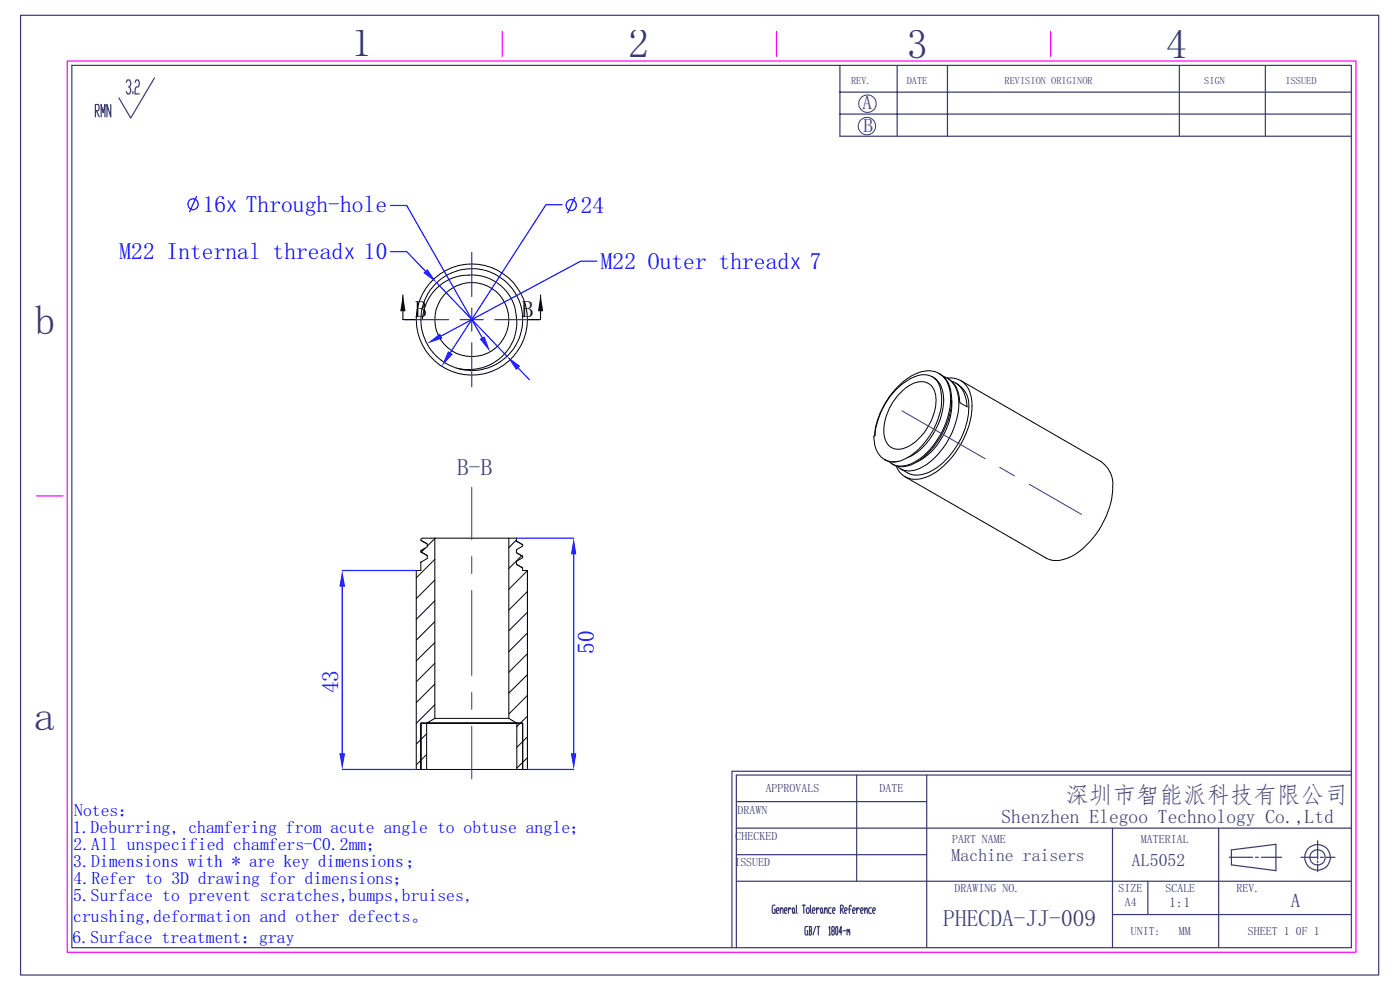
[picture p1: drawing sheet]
<svg xmlns="http://www.w3.org/2000/svg" width="297mm" height="210mm" viewBox="0 0 297 210" stroke-linecap="round" stroke-linejoin="round" font-family="sans-serif">
<path d="M14.3 12.9h273.4v189.1h-273.4zM106.6 6.7v5.3M164.7 6.7v5.3M222.9 6.7v5.3M7.7 105.2h5.7" fill="none" stroke="#f0f" stroke-width=".25"/>
<g fill="none" stroke="#393972" stroke-width=".25">
<path d="M4.4 3.2h288.1v203.6h-288.1zM15.2 13.9h271.5v187.1h-271.5zM26.8 17.5l.2-.5h.5l.2 .5v.4l-.2 .5h-.2M27.5 18.4l.2 .5v.5l-.2 .5h-.5l-.2-.5M28.2 19.4v.5M28.7 17.5l.2-.5h.4l.2 .9-.2 .5h-.4l-.2 .5v1h.8M32.8 16.5l-5.1 8.5-2.5-4.2M178.2 13.9v15h108.5M178.2 19.5h108.5M190.3 13.9v15M201 13.9v15M250.2 13.9v15"/>
<path d="M268.4 13.9v15M20.2 23.5h.7l.1-.4-.1-.9h-.7v2.6M20.4 23.5l.6 1.3M21.5 24.8v-2.6l.4 1.7 .4-1.7v2.6M23.5 22.2v2.6l-.8-2.6v2.6M178.2 24.2h108.5M156.2 175.7h130.5M156.2 170h40.4M181.7 164.4v22.5M196.6 164.4v36.6M236 175.7v25.3M258.5 175.7v25.3"/>
<path d="M279.5 178.3v3.9M286.7 163.6h-131.4v37.4M286.7 164.4h-130.5v36.6M156.2 186.9h130.5M156.2 181.3h40.4M164.4 192h-.4l-.2 .3v1.1l.2 .3h.4v-.8h-.1M164.7 193.2h.4l.2-.3-.2-.3h-.3l-.1 .3v.5l.1 .3h.3M165.5 193.2l.3-.6h.2l.1 1.1M165.5 192.6v1.1M166.4 193.2h.4l.2-.3-.2-.3h-.3l-.1 .3 .1 .8h.3M167.3 192.6v1.1M167.8 192.9l-.1-.3h-.2l-.2 .6"/>
<path d="M168.2 192.6h.2l.1 .3-.1 .8h-.2l-.1-.3zM168.5 193.4l.2 .3M169 192l.1 1.7M170.2 192h.6M170.5 192v1.7M171.2 192.6h.3l.2 .3v.5l-.2 .3h-.3l-.1-.3v-.5zM171.3 196.5h-.4l-.1 .3 .1 1.5h.4v-.9h-.1M171.6 196.5h.4l.2 .3-.2 .6M171.7 197.4h.3l.2 .6-.2 .3h-.4M171.7 196.5v1.8M171.9 192v1.4l.2 .3M172.3 193.2h.5l.1-.3-.1-.3h-.3l-.2 .3v.5l.2 .3h.3"/>
<path d="M173 196.5l-.5 1.8M173.2 192.6v1.1M173.3 196.5h.6M173.6 196.5v1.8M173.8 192.9l-.1-.3h-.2l-.3 .6M174.2 192.6l.3 .3v.5l-.2 .3-.2-.3zM174.5 193.4l.1 .3M174.9 193.2l.4-.6 .2 1.1M174.9 192.6v1.1M175.9 196.8l.1-.3v1.8M175.9 198.3h.2M176.3 192.6h-.4l-.1 .3 .1 .8h.4"/>
<path d="M176.6 197.4l-.2-.6 .2-.3h.3l.1 .6-.1 .3h-.3l-.2 .3 .2 .6h.3l.1-.3-.1-.6M176.6 193.2h.4l.2-.3-.2-.3h-.3l-.1 .3 .1 .8h.3M177.4 196.5h.2l.1 .3-.1 1.5h-.2l-.1-.3zM178.3 192.9h.4l.2-.3-.2-.6h-.4v1.7M178.5 192.9l.4 .8M178.6 197.7h-.6l.4-1.2v1.8M178.9 197.4h.5M179.2 193.2h.4l.1-.3-.1-.3h-.3l-.1 .3v.5l.1 .3h.3M179.7 197.4l.1-.3 .2 .6M179.7 197.1v1.2M180 197.4l.1-.3 .2 1.2M180 192.9h.5"/>
<path d="M180.6 192.3l-.1-.3h-.2l-.1 1.7M180.9 193.2h.4l.1-.3-.1-.3h-.3l-.1 .3 .1 .8h.3M181.7 192.6v1.1M182.3 192.9l-.1-.3h-.2l-.3 .6M182.6 193.2h.4l.1-.3-.1-.3h-.3l-.1 .3 .1 .8h.3M183.4 193.2l.5-.6 .1 1.1M183.4 192.6v1.1M184.9 192.6h-.5l-.1 .3 .1 .8h.5M185.1 193.2h.4l.2-.3-.2-.3h-.2l-.2 .3v.5l.2 .3h.2M236 194h50.7M243.5 186.9v7.1M260.8 181.8h4.9"/>
<path d="M261.2 180.3l9.5-1.2v5.6l-9.5-1.2zM266.4 181.8h.6M267.6 181.8h4.3M276 181.8h3.5M279.5 182.6v.4M279.5 183.4v1.5M280.1 181.8h.7M281.3 181.8h1.9"/>
<circle cx="279.5" cy="181.9" r="1.63"/>
<circle cx="279.5" cy="181.9" r="2.72"/>
</g>
<g fill="none" stroke="#393972" stroke-width=".21">
<circle cx="183.9" cy="26.7" r="1.86"/>
<circle cx="184" cy="22" r="1.86"/>
</g>
<g fill="none" stroke="#000" stroke-width=".21">
<path d="M89.3 67.8h.3a10.1 10.1 0 0 1 12.5-9.3 9.7 9.7 0 0 1 7.5 9.8 10.2 10.2 0 0 1-12.8 9.7M89.3 67.8a10.8 10.8 0 0 1 11.8-10.8 10.8 10.8 0 0 1 9.6 12.8 10.8 10.8 0 0 1-13.7 8.3M89.3 67.8a10.8 10.8 0 0 0 7.4 10.2"/>
<circle cx="100.1" cy="67.8" r="7.9"/>
<circle cx="100.1" cy="67.8" r="11.8"/>
</g>
<g fill="none" stroke="#00f" stroke-width=".25">
<path d="M119.3 43.4h-3.5l-20.3 31.4M121.9 41.9l-1.5 3.3"/>
<circle cx="121.2" cy="43.5" r="1.15"/>
</g>
<path d="M95.1 74.5l1 .6-2.4 2.6z" fill="#00f"/>
<path d="M126.6 55.4h-3.4l-29.6 15.9" fill="none" stroke="#00f" stroke-width=".25"/>
<path d="M90.6 72.9l2.7-2.1 .6 1z" fill="#00f"/>
<path d="M82.8 53.4h3.5l4 4.1M92.6 60l15 15.6M109.9 78.1l2.4 2.4" fill="none" stroke="#00f" stroke-width=".25"/>
<g fill="#00f">
<path d="M107.6 75.6l2.8 2.1-.9 .8z"/>
<path d="M89.8 57.9l.9-.8 1.9 2.9z"/>
</g>
<g fill="none" stroke="#00f" stroke-width=".25">
<path d="M41.7 41.7l-1.5 3.2M82.8 43.6h3.5l16 28"/>
<circle cx="41" cy="43.3" r="1.13"/>
</g>
<path d="M101.8 71.9l1-.5 1.2 3.2z" fill="#00f"/>
<path d="M100.1 53.5v9.4M85.9 67.8h9.3M100.1 65.3v2.5h-2.5M100.1 72.7v9.3M102.5 67.8h-2.4v2.5M105 67.8h9.3" fill="none" stroke="#393972" stroke-width=".25"/>
<g fill="none" stroke="#000" stroke-width=".21">
<path d="M85.5 62.6v5.2h2.6M114.7 62.6v5.2h-2.6M197.8 79.9l.2 .1M199.2 79.2a5.6 5.6 0 0 1 2.7 5.2 17.1 17.1 0 0 1-7.2 13.5 4.9 4.9 0 0 1-5.2 .6M200.1 79.9a5.2 5.2 0 0 1 3.3 5.3 16.4 16.4 0 0 1-8.2 14.1 4.1 4.1 0 0 1-4.9-.4M185.5 92.4a17 17 0 0 1 8.3-12.9 5 5 0 0 1 6.9 1.1 10.1 10.1 0 0 1 .2 8.4 15.3 15.3 0 0 1-8.1 9.6 3.7 3.7 0 0 1-4.2-.7M187.6 97.5l.1 .1M187.8 97.5l1.3 .5 1.6-.1M189.3 98.4l.2 .1M189.9 82.8a9 9 0 0 1 6.4-3.3 3.8 3.8 0 0 1 3.4 4.1 14.8 14.8 0 0 1-6.4 13 5.3 5.3 0 0 1-5.7 .9 5.5 5.5 0 0 1-2.2-5l.2-.1a15.7 15.7 0 0 1 4.3-9.6zM191 83.3a6.2 6.2 0 0 1 5.2-2.3 3.5 3.5 0 0 1 2.4 3.9 11.8 11.8 0 0 1-6.7 10.1 3.1 3.1 0 0 1-4.4-2.9 11.7 11.7 0 0 1 3.5-8.8zM198 80.1a4.9 4.9 0 0 1 2.2 4.6 14.7 14.7 0 0 1-7.1 12.1l-.5 .2"/>
<path d="M200.9 80.2a4.5 4.5 0 0 1 5.1 4 16.7 16.7 0 0 1-4.1 12.9 11.3 11.3 0 0 1-7.5 4.6 4.3 4.3 0 0 1-4.3-2.9M201 80.2a5.6 5.6 0 0 1 2.6 5.2l1.5 .9a5.6 5.6 0 0 0-2.9-5.3l-.4-.1M201.9 84.9a14.4 14.4 0 0 1-7.3 13M202.7 81.2a5.4 5.4 0 0 1 2.8 6 16.5 16.5 0 0 1-8.7 13.1 4.9 4.9 0 0 1-4.3 0l-1.5-.9M203.8 80.7l29.8 17.2a6.1 6.1 0 0 1 2.5 6.1 18.2 18.2 0 0 1-8.9 14.1 5.6 5.6 0 0 1-5.3 .2l-29.9-17.2M89.4 117.1l1.2 .7M89.4 114.6l1.2 .8M89.4 117.1h.1M90.3 116.2l-.9 .9M92.2 114.2v38.2l-1.7 1v9.8M92.2 114.2l-1.6 1.7M92.2 118.6l-3.9 4"/>
<path d="M107.9 114.2v38.2l1.7 1v9.8h2.3v-42.2h-1v-.5l-1.3-.8v-.6l1.3-.8v-.3l-1.3-.8v-.6l1.3-.7v-.3l-1.3-.8v-.6h-20l-.3 .1v.3l1.3 .8v.6l-1.3 .8v.3l1.3 .7v.7l-1.3 .7v1.8h-1v42.2h21.3M109.6 119.7l1.2 .7M109.6 117.2l1.3 .8M109.6 114.8l1.3 .8M109.6 114.5l-1.7 1.6M110.7 117.9l-2.8 2.7M92.2 131.9l-3.9 3.9M92.2 123l-3.9 4M92.2 127.5l-3.9 3.9M92.2 136.3l-3.9 3.9M111.9 121.1l-4 3.9M111.9 125.5l-4 3.9"/>
<path d="M111.9 129.9l-4 3.9M111.9 134.3l-4 3.9M111.9 138.7l-4 3.9M90.5 153.4h19.1M90.5 155.6l-2.2 2.2M92.2 152.4h15.7M92.2 140.7l-3.9 3.9M92.2 145.1l-3.9 3.9M92.2 149.5l-3.9 3.9M111.9 143.1l-4 3.9M111.9 147.5l-4 4M111.9 151.9l-2.3 2.2"/>
<path d="M111.9 156.3l-2.3 2.2M90.5 160l-2.2 2.2M111.9 160.7l-2.3 2.2"/>
</g>
<path d="M85.5 62.6l.5 3.4h-1.1zM114.7 62.6l.5 3.4h-1.1z" fill="#000"/>
<path d="M191.3 87.1l17.7 10.2M212.1 99.1l3.1 1.8M218.4 102.7l11 6.4" fill="none" stroke="#393972" stroke-width=".21"/>
<path d="M72.6 121h15.7M72.6 124.4v35.4M72.6 163.2h15.7" fill="none" stroke="#00f" stroke-width=".25"/>
<g fill="#00f">
<path d="M72.6 121l.6 3.4h-1.2z"/>
<path d="M72 159.8h1.2l-.6 3.4z"/>
</g>
<path d="M109.7 114.2h12M121.7 117.6v42.2M111.9 163.2h9.8" fill="none" stroke="#00f" stroke-width=".25"/>
<g fill="#00f">
<path d="M121.7 114.2l.6 3.4h-1.2z"/>
<path d="M121.1 159.8h1.2l-.6 3.4z"/>
</g>
<path d="M89.3 153.4v9.8v-9.8h21.6v9.8v-9.8z" fill="none" stroke="#000" stroke-width=".21"/>
<path d="M100.1 103.4v11.1M100.1 118.1v3.6M100.1 125.2v18.1M100.1 146.9v3.6M100.1 154.1v11.1" fill="none" stroke="#393972" stroke-width=".21"/>
<g font-size="8.8" fill="#393972">
<text x="74.5" y="11.9">1</text>
<text x="133.3" y="12.2">2</text>
<text x="192.4" y="12.2">3</text>
<text x="247.4" y="12.3">4</text>
<text x="7.4" y="70.9">b</text>
<text x="7.2" y="154.8">a</text>
</g>
<g font-size="5" fill="#00f">
<text x="43" y="44.9">16↧Through-hole</text>
<text x="123.2" y="45.2">24</text>
<text x="25.4" y="55">M22 Internal thread↧10</text>
<text x="127.5" y="57">M22 Outer thread↧7</text>
<text x="126" y="138.6" transform="rotate(-90 126 138.6)">50</text>
<text x="71.7" y="147.1" transform="rotate(-90 71.7 147.1)">43</text>
</g>
<g font-size="5">
<text x="88.1" y="67.2">B</text>
<text x="110.7" y="67.2">B</text>
</g>
<g font-size="5" fill="#393972">
<text x="97" y="100.8">B-B</text>
<text x="226" y="170.4">深圳市智能派科技有限公司</text>
<text x="200.1" y="196.4">PHECDA-JJ-009</text>
</g>
<g font-size="4.1" fill="#393972">
<text x="183" y="23.1">A</text>
<text x="183.2" y="28.1">B</text>
<text x="212.5" y="174.6">Shenzhen Elegoo Technology Co.,Ltd</text>
<text x="273.9" y="192.3">A</text>
</g>
<g font-size="3.8" fill="#00f">
<text x="15.7" y="173.2">Notes：</text>
<text x="15.5" y="176.7">1.Deburring, chamfering from acute angle to obtuse angle；</text>
<text x="15.5" y="183.9">3.Dimensions with * are key dimensions；</text>
<text x="15.6" y="180.4">2.All unspecified chamfers-C0.2mm；</text>
<text x="15.5" y="191.1">5.Surface to prevent scratches,bumps,bruises,</text>
<text x="15.6" y="187.5">4.Refer to 3D drawing for dimensions；</text>
<text x="15.5" y="195.5">crushing,deformation and other defects。</text>
<text x="15.4" y="200">6.Surface treatment：gray</text>
</g>
<g font-size="3.8" fill="#393972">
<text x="201.9" y="182.6">Machine raisers</text>
<text x="240.1" y="183.7">AL5052</text>
</g>
<text font-size="3" fill="#393972" x="248" y="192.4">1:1</text>
<g font-size="2.5" fill="#393972">
<text x="156.5" y="172.7">DRAWN</text>
<text x="162.4" y="168.1">APPROVALS</text>
<text x="186.6" y="168.1">DATE</text>
<text x="156" y="178.2">CHECKED</text>
<text x="202" y="178.8">PART NAME</text>
<text x="242" y="178.8">MATERIAL</text>
<text x="155.8" y="183.7">ISSUED</text>
<text x="202.5" y="189.3">DRAWING NO.</text>
<text x="237.3" y="189.3">SIZE</text>
<text x="247.2" y="189.3">SCALE</text>
<text x="262.3" y="189.3">REV.</text>
<text x="238.6" y="192.3">A4</text>
<text x="239.9" y="198.3">UNIT:</text>
<text x="250.1" y="198.3">MM</text>
<text x="264.8" y="198.3">SHEET 1</text>
<text x="274.9" y="198.3">0F 1</text>
</g>
<g font-size="2.2" fill="#393972">
<text x="180.6" y="17.8">REV.</text>
<text x="192.4" y="17.8">DATE</text>
<text x="213.1" y="17.8">REVISION ORIGINOR</text>
<text x="255.5" y="17.8">SIGN</text>
<text x="272.7" y="17.8">ISSUED</text>
</g>
</svg>
